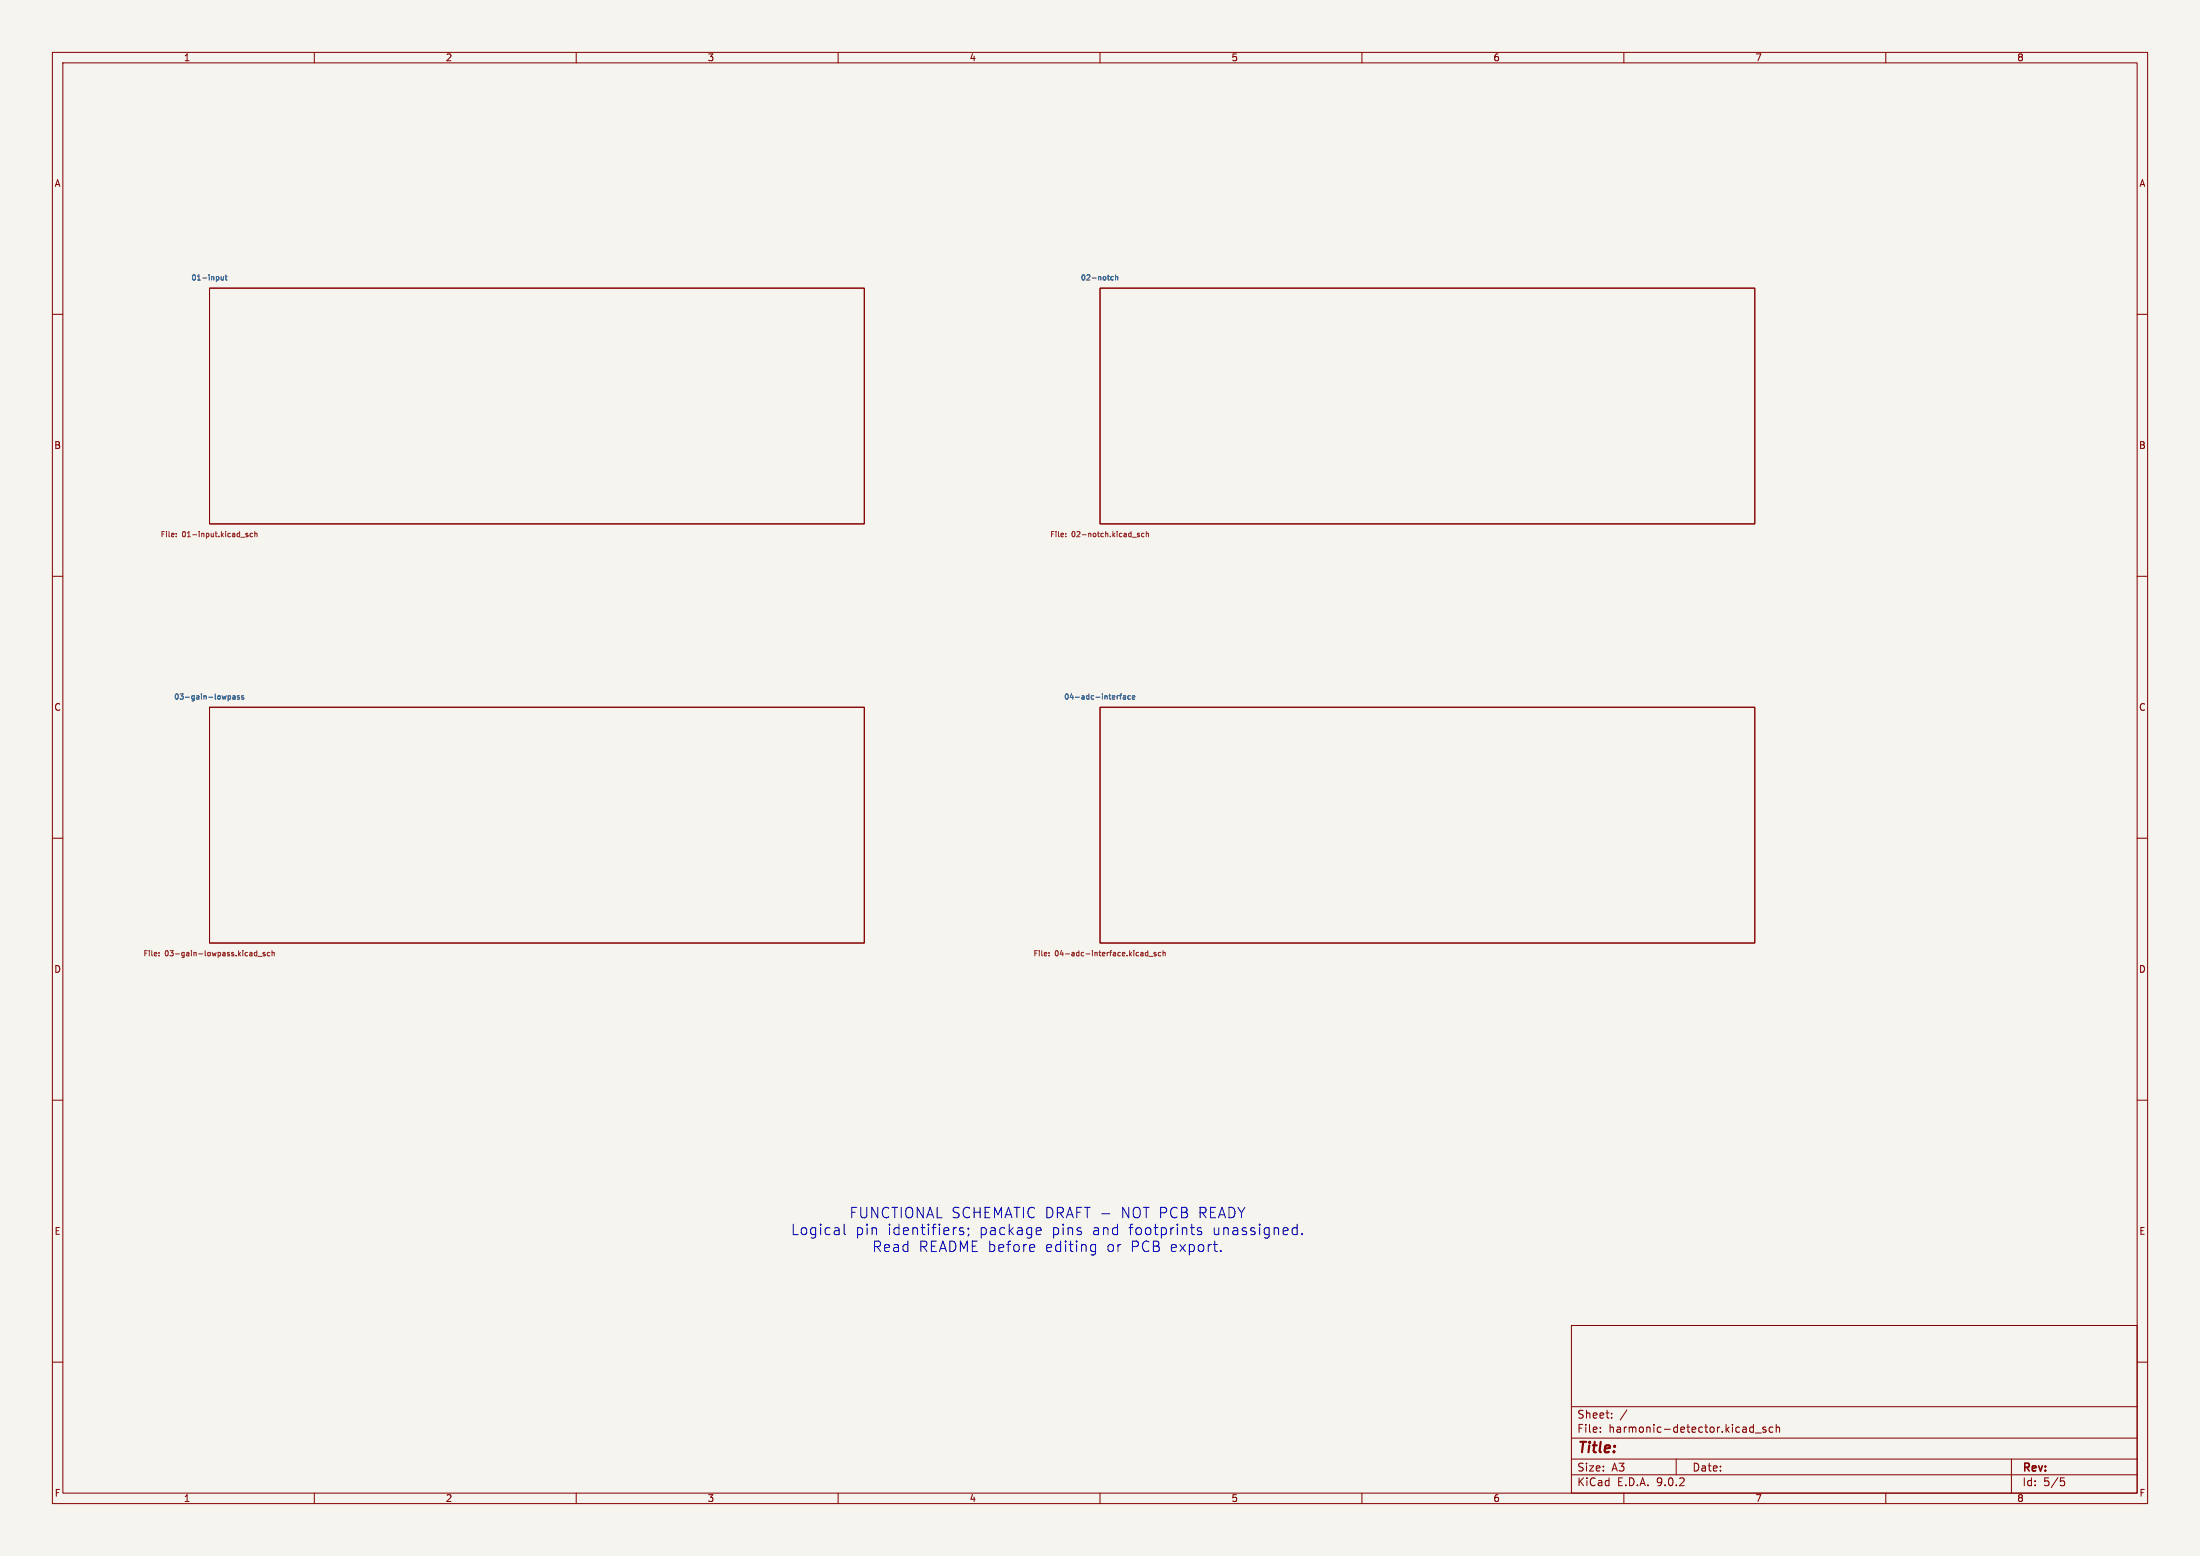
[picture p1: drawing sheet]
<svg xmlns="http://www.w3.org/2000/svg" width="420mm" height="297mm" viewBox="0 0 420 297" stroke-linecap="round" stroke-linejoin="round" font-family="sans-serif">
<path d="M0 0h420v297h-420z" fill="#f5f4ef" stroke="#f5f4ef" stroke-width=".19"/>
<g fill="none" stroke="#840000" stroke-width=".19">
<path d="M10 10h400v277h-400zM12 12h396v273h-396zM60 10v2M110 10v2M160 10v2M210 10v2M260 10v2M310 10v2M360 10v2M40 55h125v45h-125zM210 55h125v45h-125zM10 60h2"/>
<path d="M408 60h2M10 110h2M408 110h2M40 135h125v45h-125zM210 135h125v45h-125zM10 160h2M408 160h2M10 210h2M408 210h2M300 253h108v32h-108zM10 260h2M300 278.5h108"/>
<path d="M300 274.5h108M300 268.5h108M305.5 273.2v.2M305.5 272.5v.1M307.7 270.5v.2M307.7 269.8v.1M310.6 269.1l-1.3 1.9M320 278.5v3M334.3 272.4l.4 .1M334.7 271.9v1.5M334.7 273.3l-.4 .1M335.1 273.5h1.1"/>
<path d="M337.1 272.5l-.4-.1-.2 .2 .1 .2 .5 .2v.3h-.6M338.4 272.5l-.4-.1-.3 .3 .2 .6h.5M339.1 272.5l.2-.1 .4 .1v.9M339.1 271.9v1.5M384 278.5v6.5M408 260h2M60 285v2M110 285v2M160 285v2M210 285v2M260 285v2M300 281.5h108"/>
<path d="M310 285v2M360 285v2M393.4 282.1h.7M393.5 282.7h.4l.3 .2-.2 .6-.5 .1"/>
</g>
<g fill="none" stroke="#006464" stroke-width=".19">
<path d="M42.2 52.8l.1 .6h.3M42.6 52.8v.7M43 52.8h.4M43.1 52.5v.8l.3 .2M212.5 52.8h-.2l-.2 .2 .1 .4h.3M213 52.9l.4-.1v.7M213 52.5v1M43.6 132.8l.4 .2v.4l-.4 .1M44.5 132.8h.3l.1 .7M44.9 133l-.5 .2 .1 .3 .4-.1M45.7 132.8h-.2l-.2 .1 .1 .2 .3 .1v.2h-.4M46.5 132.8h-.2l-.2 .1 .1 .2 .3 .1v.2h-.4"/>
<path d="M213.5 132.8h.1M213.7 132.8h.4M214.1 132.5l-.2 .1v.9M214.5 132.8h.3l.1 .7M214.9 133l-.5 .2 .1 .3 .4-.1M215.8 132.8h-.3l-.2 .2 .1 .4h.4M216.2 133.1l.4-.1v-.2h-.3l-.1 .1v.5h.4"/>
</g>
<g fill="none" stroke="#725600" stroke-width=".19">
<path d="M33.6 102.4v.1M33.6 101.8v.1M47.3 101.8h-.2l-.2 .1 .1 .2 .3 .1v.2h-.4M48.2 101.8h-.3l-.2 .2 .1 .4h.4M48.6 101.9l.4-.1 .1 .7M48.6 101.5v1M203.5 102.4v.1M203.5 101.8v.1M217.5 101.8h-.2l-.2 .1 .1 .2 .3 .1v.2h-.4M218.4 101.8h-.3l-.2 .2 .1 .4h.4M218.8 101.9l.4-.1 .1 .7M218.8 101.5v1"/>
<path d="M30.4 182.4v.1M30.4 181.8v.1M48.6 182.4h.4M49 181.5v1M49 181.8l-.4 .1M49.3 182.5h.7M50.6 181.8h-.2l-.2 .1 .1 .2 .3 .1v.2h-.4M51.5 181.8h-.3l-.2 .2 .1 .4h.4M51.9 181.9l.4-.1 .1 .7M51.9 181.5v1M200.3 182.4v.1M200.3 181.8v.1"/>
<path d="M219.1 181.8h-.3l-.2 .2 .1 .4h.4M219.1 181.5v1M219.4 182.5h.7M220.7 181.8h-.2l-.2 .1 .1 .2 .3 .1v.2h-.4M221.6 181.8h-.3l-.2 .2 .1 .4h.4M222 181.9l.4-.1 .1 .7M222 181.5v1"/>
</g>
<g fill="none" stroke="#0000c2" stroke-width=".19">
<path d="M161.1 233.7v1.7l.3 .3M183.9 234.4l-.5-.1-.3 .3 .1 .3 .7 .2v.5h-.8M184.9 234.4v.2M185 235.6l-.2 .4M197.2 237.6h.2l.1 .4-.9 .2M197.4 238.8l-.2 .1M198.1 234.3l.6 .1 .1 .4-1 .2M198.7 235.6l-.6 .1M208.6 237.6h.5M209.1 237.6v1.6a.54 .54 0 0 1-.6 .4M209.1 238.8l-.5 .1M210.3 231.7h1.6"/>
<path d="M227.2 234.3h.8M227.8 235.7h.2M229.3 234.4l-.4-.1-.3 .3 .1 .3 .6 .2v.5h-.7M233 238.7v.2M247.4 234.3l.2 .1M247.6 233.7v2M247.6 235.6l-.2 .1M248.6 235.5v.2"/>
</g>
<g font-size="2.8" fill="#0000c2">
<text x="162.1" y="232.8">FUNCTIONAL SCHEMATIC DRAFT -</text>
<text x="214.1" y="232.8">NOT PCB READY</text>
<text x="150.9" y="236">Logical</text>
<text x="163.3" y="236">pin</text>
<text x="166.4" y="239.2">Read</text>
<text x="169.4" y="236">identifiers;</text>
<text x="175.4" y="239.2">README before</text>
<text x="187" y="236">package</text>
<text x="199.6" y="239.2">editing</text>
<text x="200.9" y="236">pins</text>
<text x="208.6" y="236">and</text>
<text x="211.3" y="239.2">or</text>
<text x="215.6" y="236">footprints</text>
<text x="216" y="239.2">PCB export.</text>
<text x="231.7" y="236">unassigned.</text>
</g>
<text font-size="2.8" fill="#840000" x="301" y="277.9">Title:</text>
<g font-size="2.1" fill="#840000">
<text x="301" y="273.7">File:</text>
<text x="301" y="271">Sheet:</text>
<text x="307.1" y="273.7">harmonic-detector.kicad_sch</text>
<text x="301" y="281.1">Size:</text>
<text x="307.6" y="281.1">A3</text>
<text x="323" y="281.1">Date:</text>
<text x="386" y="281.3">Rev:</text>
<text x="301" y="283.9">KiCad</text>
<text x="308.7" y="283.9">E.D.A.</text>
<text x="316.3" y="283.9">9.0.2</text>
<text x="386" y="283.9">Id:</text>
<text x="390.1" y="283.9">5/5</text>
</g>
<g font-size="1.8" fill="#840000">
<text x="35" y="11.9">1</text>
<text x="85" y="11.9">2</text>
<text x="135" y="11.9">3</text>
<text x="185" y="11.9">4</text>
<text x="235" y="11.9">5</text>
<text x="285" y="11.9">6</text>
<text x="335" y="11.9">7</text>
<text x="385" y="11.9">8</text>
<text x="10.3" y="35.9">A</text>
<text x="408.3" y="35.9">A</text>
<text x="10.3" y="85.9">B</text>
<text x="408.2" y="85.9">B</text>
<text x="10.3" y="135.9">C</text>
<text x="408.2" y="135.9">C</text>
<text x="10.3" y="185.9">D</text>
<text x="408.2" y="185.9">D</text>
<text x="10.3" y="235.9">E</text>
<text x="408.3" y="235.9">E</text>
<text x="10.3" y="285.9">F</text>
<text x="35" y="286.9">1</text>
<text x="85" y="286.9">2</text>
<text x="135" y="286.9">3</text>
<text x="185" y="286.9">4</text>
<text x="235" y="286.9">5</text>
<text x="285" y="286.9">6</text>
<text x="335" y="286.9">7</text>
<text x="385" y="286.9">8</text>
<text x="408.3" y="285.9">F</text>
</g>
<g font-size="1.4" fill="#006464">
<text x="36.4" y="53.7">01-input</text>
<text x="206.2" y="53.7">02-notch</text>
<text x="33.1" y="133.7">03-gain-lowpass</text>
<text x="203" y="133.7">04-adc-interface</text>
</g>
<g font-size="1.4" fill="#725600">
<text x="30.6" y="102.7">File:</text>
<text x="34.8" y="102.7">01-input.kicad_sch</text>
<text x="200.4" y="102.7">File:</text>
<text x="204.6" y="102.7">02-notch.kicad_sch</text>
<text x="27.3" y="182.7">File:</text>
<text x="31.5" y="182.7">03-gain-lowpass.kicad_sch</text>
<text x="197.2" y="182.7">File:</text>
<text x="201.4" y="182.7">04-adc-interface.kicad_sch</text>
</g>
</svg>
